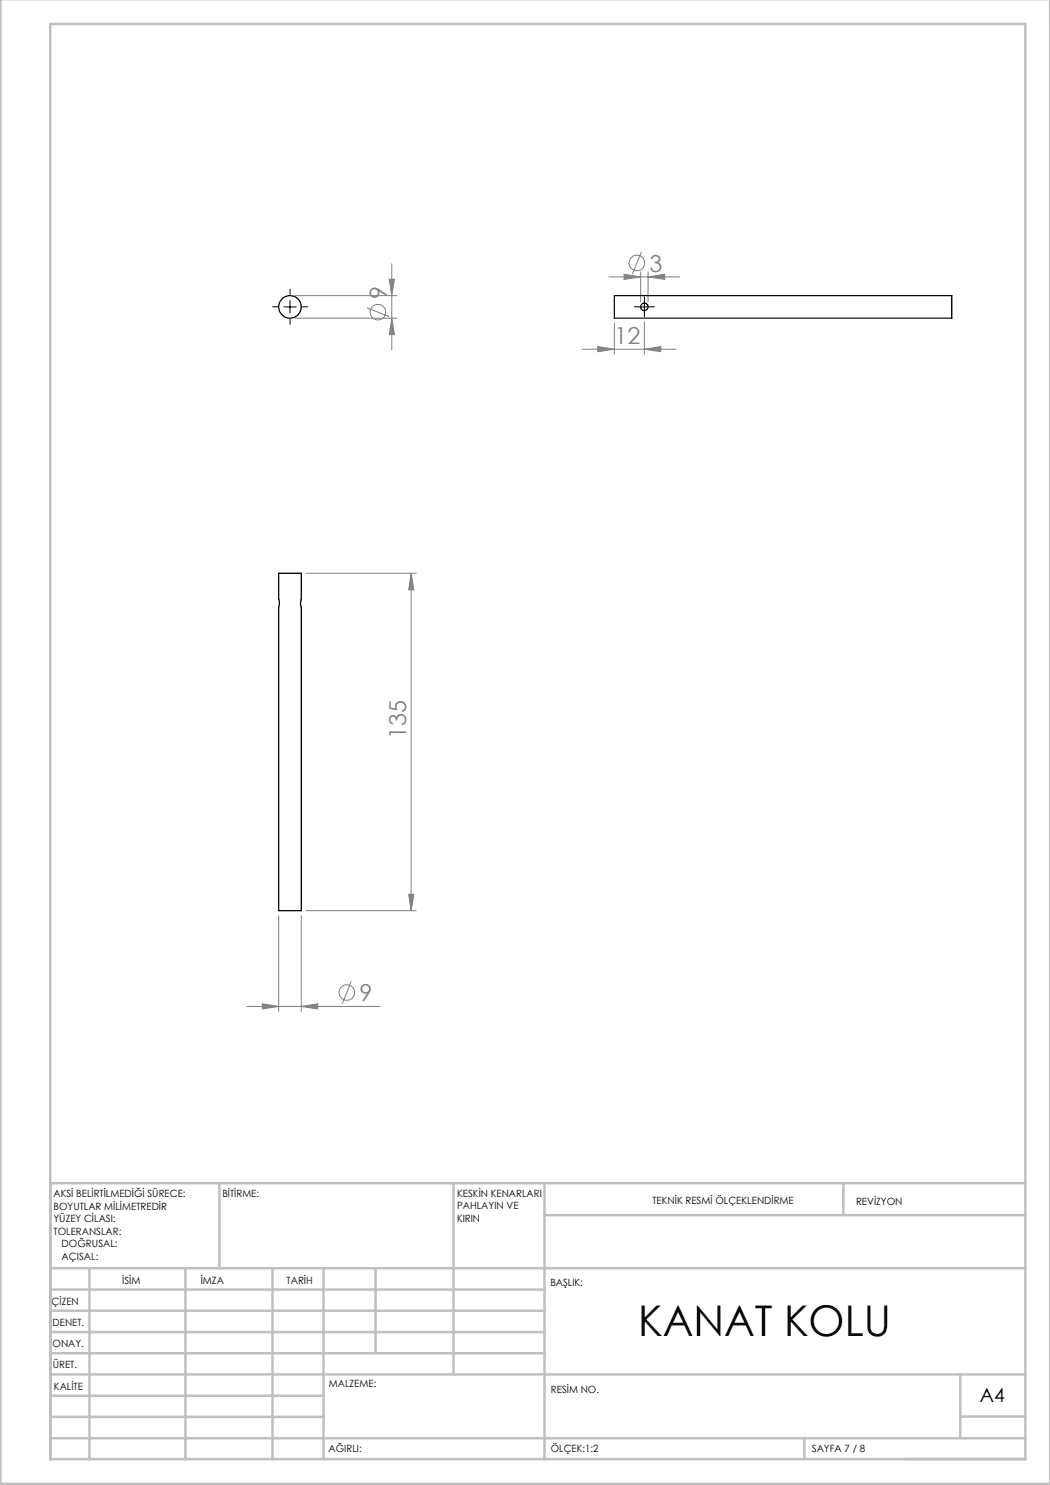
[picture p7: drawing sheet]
<svg xmlns="http://www.w3.org/2000/svg" width="210mm" height="297mm" viewBox="0 0 210 297" stroke-linecap="round" stroke-linejoin="round" font-family="sans-serif">
<g fill="none" stroke="#808080" stroke-width=".2">
<path d="M59 59.1h20.4M77.9 55.8h1l-.5 3.3zM78.4 52.8v17.2M121.8 55.4h14.2M124.8 54.9l3.3 .5-3.3 .5zM128.1 54.4v6M128.3 50.4l-1.8 4.4M129.6 55.4l3.3-.5v1zM129.6 54.4v6M59 63.6h20.4M73.4 61.6l4.4 1.7M78.4 63.6l.5 3.3h-1z"/>
<path d="M116.5 69.8h18.7M119.6 69.3l3.3 .5-3.3 .5zM122.9 64.6v6.2M128.9 69.8l3.3-.5v1zM128.9 64.4v6.4M61.2 114.6h22.1M82.2 114.6l.6 3.4h-1.1zM82.2 114.6v67.5M81.7 178.9h1.1l-.6 3.2zM55.7 183.2v19.1M60.3 183.2v19.1M61.2 182.1h22.1"/>
<path d="M70.2 196.3l-1.7 4.4M49.4 201.3h26.6M52.5 200.8l3.2 .5-3.2 .5zM60.3 201.3l3.2-.5v1z"/>
<circle cx="127.4" cy="52.6" r="1.55"/>
<circle cx="75.6" cy="62.4" r="1.55"/>
<circle cx="69.4" cy="198.5" r="1.55"/>
</g>
<path d="M58 58.9v-1M55.5 61.4h-1M58 63.9v1M60.5 61.4h1M127.6 61.4h-.7M128.9 60.1v-.7M128.9 62.6v.8M130.1 61.4h.8" fill="none" stroke="#000" stroke-width=".2" stroke-dasharray="15.2 1.3 1.3 1.3"/>
<path d="M56.8 61.4h2.4M58 60.1v2.5M127.6 61.4h2.5M128.9 60.1v2.5" fill="none" stroke="#000" stroke-width=".2"/>
<g fill="none" stroke="#c0c0c0" stroke-width=".5">
<path d="M.1 -.1v296.9h209.9v-296.9M10.1 4.8h195v287h-195zM43.9 236.6v17M90.7 236.6v38.3M108.9 236.6v55.3M168.7 236.6v6.3M205.1 236.6h-195v55.3M10.1 253.6h195M10.1 257.9h98.8M17.9 253.6v38.3M37.1 253.6v38.3M54.5 253.6v38.3"/>
<path d="M64.7 253.6v38.3M75.1 253.6v17M108.9 243h96.2M10.1 270.6h98.8M10.1 266.4h98.8M10.1 262.1h98.8M10.1 279.1h54.6M10.1 274.9h195M192.1 274.8v12.7M10.1 287.7h195M10.1 283.4h54.6M160.9 287.5v4.3"/>
<path d="M192.1 283.3h13"/>
</g>
<g fill="#808080">
<path d="M60.3 201.3l3.2-.5v1zM52.5 200.8l3.2 .5-3.2 .5zM128.9 69.8l3.3-.5v1zM119.6 69.3l3.3 .5-3.3 .5z"/>
<path d="M124.8 54.9l3.3 .5-3.3 .5zM129.6 55.4l3.3-.5v1z"/>
<path d="M77.9 55.8h1l-.5 3.3zM78.4 63.6l.5 3.3h-1zM82.2 114.6l.6 3.4h-1.1zM81.7 178.9h1.1l-.6 3.2z"/>
</g>
<g fill="none" stroke="#000" stroke-width=".25">
<path d="M122.9 59.1h67.5v4.5h-67.5zM55.7 114.6h4.6v5.3l-.2 .7 .2 .8v60.7h-4.6v-60.7l.2-.7-.2-.8z"/>
<circle cx="58" cy="61.4" r="2.26"/>
<circle cx="128.9" cy="61.4" r=".74"/>
</g>
<text font-size="8.5" x="127.6" y="267.2">KANAT KOLU</text>
<g font-size="4.7" fill="#808080">
<text x="77.4" y="59.9" transform="rotate(-90 77.4 59.9)">9</text>
<text x="129.9" y="54.3">3</text>
<text x="122.9" y="68.8">12</text>
<text x="81.3" y="147.9" transform="rotate(-90 81.3 147.9)">135</text>
<text x="71.9" y="200.3">9</text>
</g>
<text font-size="3.9" x="196" y="280.4">A4</text>
<g font-size="2">
<text x="10.7" y="239.5">AKSİ BELİRTİLMEDİĞİ SÜRECE:</text>
<text x="44.5" y="239.5">BİTİRME:</text>
<text x="91.4" y="239.4">KESKİN KENARLARI</text>
<text x="10.7" y="242">BOYUTLAR MİLİMETREDİR</text>
<text x="10.7" y="244.5">YÜZEY CİLASI:</text>
<text x="91.4" y="241.9">PAHLAYIN VE</text>
<text x="91.4" y="244.4">KIRIN</text>
<text x="130.5" y="240.8">TEKNİK RESMİ ÖLÇEKLENDİRME</text>
<text x="171.2" y="241">REVİZYON</text>
<text x="10.7" y="247">TOLERANSLAR:</text>
<text x="12.3" y="249.5">DOĞRUSAL:</text>
<text x="12.3" y="252">AÇISAL:</text>
<text x="24.4" y="256.9">İSİM</text>
<text x="40.1" y="256.8">İMZA</text>
<text x="57.3" y="256.8">TARİH</text>
<text x="110.1" y="257.1">BAŞLIK:</text>
<text x="10.3" y="260.9">ÇİZEN</text>
<text x="10.5" y="269.3">ONAY.</text>
<text x="10.5" y="265.2">DENET.</text>
<text x="10.6" y="273.6">ÜRET.</text>
<text x="10.8" y="278">KALİTE</text>
<text x="65.8" y="277.4">MALZEME:</text>
<text x="110.2" y="278.5">RESİM NO.</text>
<text x="65.7" y="290.4">AĞIRLI:</text>
<text x="110.2" y="290.5">ÖLÇEK:1:2</text>
<text x="162.4" y="290.4">SAYFA 7 / 8</text>
</g>
</svg>
